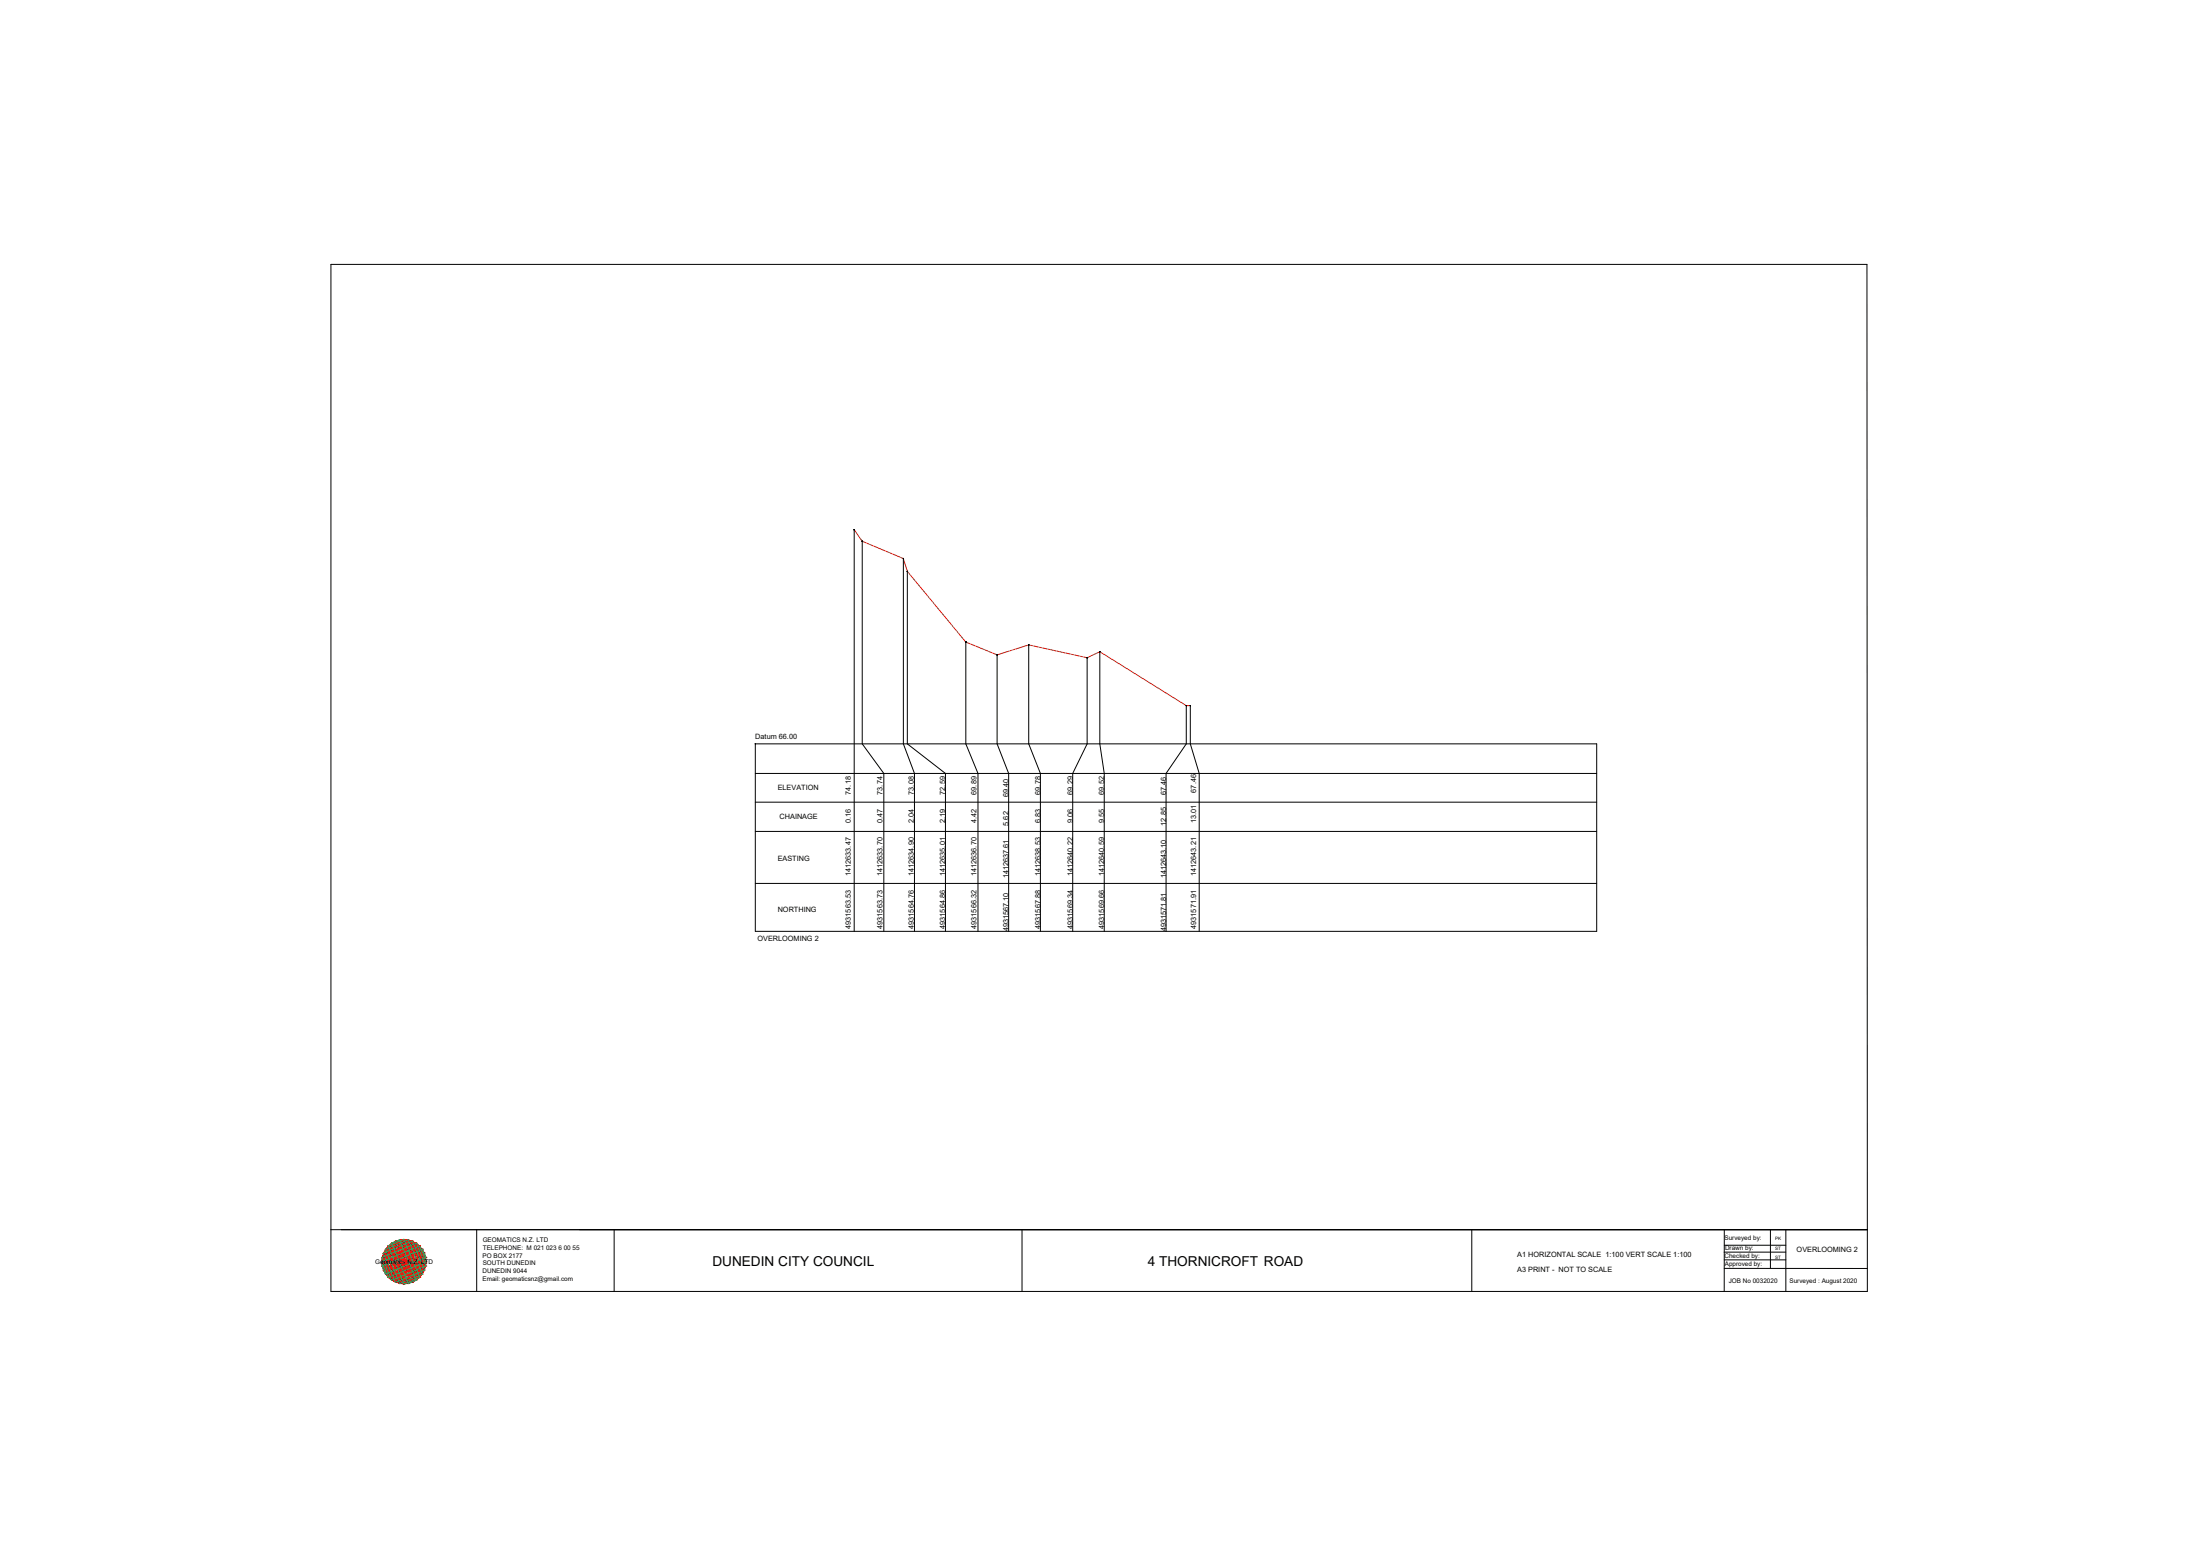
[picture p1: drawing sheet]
<svg xmlns="http://www.w3.org/2000/svg" width="841mm" height="594mm" viewBox="0 0 841 594" stroke-linecap="round" stroke-linejoin="round" font-family="sans-serif">
<!-- layer: 0 -->
<g fill="none" stroke="#000" stroke-width=".38">
<path d="M126.5 101h587.2l.2 392.4h-587.4zM326.5 202.4h.1M326.5 202.3v153.5M329.6 206.8h.1M329.6 206.7v77.5l8.3 11.3v60.3M345.3 213.4h.1M345.3 213.3v70.9l4.3 11.3v60.3M346.8 218.3h.1M346.9 218.2v66l14.5 11.3v60.3M369.2 245.3h.1M369.2 245.2v39l4.7 11.3v60.3M381.1 250.2h.1"/>
<path d="M381.2 250.1v34.1l4.4 11.3v60.3M393.2 246.4h.1M393.3 246.3v37.9l4.4 11.3v60.3M415.5 251.3h.1M415.6 251.2v33l-5.5 11.3v60.3M420.5 249l-.1 35.2 1.7 11.3v60.3M453.4 269.6h.1M453.5 269.5v14.7l-7.7 11.3v60.3M455 269.6h.1M455 269.5v14.7l3.4 11.3v60.3M288.7 284.1v71.7h321.7v-71.6h-321.7M288.7 295.5h321.7"/>
<path d="M288.7 306.5h321.7M288.7 317.6h321.7M288.7 337.5h321.7M126.5 469.8h587.4M182.2 469.7v23.7M234.8 469.7v23.7M390.7 469.8v23.6M562.6 469.8v23.6M659.1 478.4h23.6M659.2 469.8l-.1 23.6M659.2 475.7h23.5M676.8 469.8v14.6"/>
<path d="M682.7 469.8v23.6M659.1 481.3h23.6M659.1 484.6h54.8"/>
<circle cx="326.6" cy="202.4" r=".03"/>
<circle cx="329.6" cy="206.8" r=".03"/>
<circle cx="345.3" cy="213.4" r=".03"/>
<circle cx="346.9" cy="218.3" r=".03"/>
<circle cx="369.2" cy="245.3" r=".03"/>
<circle cx="381.2" cy="250.2" r=".03"/>
<circle cx="393.3" cy="246.4" r=".03"/>
<circle cx="415.6" cy="251.3" r=".03"/>
<circle cx="420.4" cy="249" r=".03"/>
<circle cx="453.5" cy="269.6" r=".03"/>
<circle cx="455" cy="269.6" r=".03"/>
<circle cx="288.7" cy="284.2" r=".03"/>
</g>
<path d="M326.5 202.4l3.1 4.4 15.7 6.6 1.6 4.9 22.3 27 12 4.9 12.1-3.8 22.3 4.9 4.8-2.3 33.1 20.6h1.5" fill="none" stroke="#cd2027" stroke-width=".38"/>
<!-- layer: geo -->
<g fill="none" stroke="#545454" stroke-width=".38">
<path d="M146.5 478.8h15.8v6.5h-15.8zM146.6 478.8h.1M147.3 477.3h14.2v9.5h-14.2zM148.4 476h12.1v12.1h-12.1zM149.7 474.9h.1M149.7 474.9h9.5v14.2h-9.5zM151.2 474.1h6.5v15.8h-6.5zM152.8 473.7h3.3v16.7h-3.3zM154.4 473.5v17.1M161.5 477.3h.1M145.9 482h17M146.1 480.4h16.7v3.3h-16.7z"/>
<path d="M162.8 480.4h.1"/>
</g>
<g fill="none" stroke="#ff0" stroke-width=".38">
<path d="M146.5 478.8l4.7-4.7 11.1 11.2-4.6 4.6zM148.4 476l12.1 12.1M149.7 474.9l11.8 11.9-2.3 2.3-11.9-11.8zM156.1 473.7l6.7 6.7-10 10-6.7-6.7zM157.7 474.1l4.6 4.7-11.1 11.1-4.7-4.6zM159.2 474.9l2.3 2.4-11.8 11.8-2.4-2.3zM160.5 475.9h.1M160.5 476l-12.1 12.1M146.1 482l8.3 8.4 8.5-8.4-8.5-8.5-8.5 8.5M146.1 480.4l6.7-6.7 10 10-6.7 6.7zM148.4 488.1h.1M156.1 490.4h.1"/>
<path d="M160.6 488.1h.1"/>
</g>
<g fill="none" stroke="#00b85c" stroke-width=".38">
<path d="M146.5 478.8l15.8 6.5M146.5 478.8l4.7 11.1M147.3 477.3l8.8-3.6 5.4 13.1-8.7 3.6zM148.4 476l6-2.5 6.1 14.6-6.1 2.5zM149.7 474.9l3.1-1.2 6.4 15.4-3.1 1.3zM151.2 474.1l6.5 15.8M157.7 474.1l-6.5 15.8M157.7 474.1l4.6 11.2M157.7 474.1l-11.1 4.7M162.3 478.8l-15.8 6.5M145.9 482l14.6-6 2.4 6-14.5 6.1zM146.1 480.4l13.1-5.5 3.6 8.8-13.1 5.4z"/>
<path d="M146.1 483.7l15.4-6.4 1.3 3.1-15.5 6.4zM162.3 485.3l-11.1 4.6"/>
</g>
<g fill="none" stroke="#f00" stroke-width=".38">
<path d="M146.5 478.8l-.6 3.2M146.6 478.8l1.8 9.3M146.6 478.8l7.8 11.8M146.6 478.8l13.9 9.3M146.6 478.8l1.8-2.8-1.8 9.3M146.6 478.8l16.3 3.2M146.6 478.8h.1M147.3 477.3h.1M147.3 477.3l14.2 9.5M147.3 477.3l2.4 11.8M147.3 477.3l8.8 13.1M147.3 477.3l-1.2 6.4"/>
<path d="M147.3 477.3l15.5 3.1M148.4 476.1h.1M148.4 476l2.8 13.9M148.4 476l9.3 13.9M148.4 476l13.9 9.3M148.4 476l13.9 2.8M149.7 474.9h.1M149.7 474.9l4.7 7.1M149.7 474.9l3.1 15.5M149.7 474.9l13.1 8.8M149.7 474.9l11.8 2.4M151.1 474.2h.1"/>
<path d="M151.2 474.1l3.2 16.5M151.2 474.1l9.3 14M151.2 474.1l-2.8 14M151.2 474.1l-2.8 1.9M151.2 474.1l11.7 7.9M151.2 474.1l-5.3 7.9M151.2 474.1l9.3 1.9M152.8 473.7h.1M152.8 473.7l1.6 8.3M152.8 473.7l-3.1 15.4M152.8 473.7l8.7 13.1M152.8 473.7l-5.5 3.6"/>
<path d="M152.8 473.7l10 6.7M152.8 473.7l-6.7 10M152.8 473.7l6.4 1.2M154.4 473.5h.1M154.4 473.5l3.3 16.4M154.4 473.5l-3.2 16.4M154.4 473.5l-3.2 .6M154.4 473.5l7.9 11.8M154.4 473.5l-7.8 5.3M154.4 473.5l7.9 5.3M154.4 473.5l-7.8 11.8M154.4 473.5l3.3 .6"/>
<path d="M156.1 473.7l-8.8 13.1M156.1 473.7h.1M156.1 473.7l-3.3 16.7M156.1 473.7l3.1 15.4M156.1 473.7l-6.4 1.2M156.1 473.7l6.7 10M156.1 473.7l-10 6.7M156.1 473.7l5.4 3.6M157.6 474.2h.1M157.7 474.1l2.8 14M157.7 474.1l-9.3 1.9M157.7 474.1l5.2 7.9"/>
<path d="M157.7 474.1l-11.8 7.9M157.7 474.1l2.8 1.9M157.7 474.1l-9.3 13.9M157.7 474.1l-3.3 16.5M159.2 474.9h.1M159.2 474.9l-9.5 14.2M159.2 474.9l2.3 11.9M159.2 474.9l-11.9 2.4M159.2 474.9l3.6 5.5M159.2 474.9l-13.1 8.8M159.2 474.9l-3.1 15.5M160.4 476h.1"/>
<path d="M160.5 476l1.8 9.3M160.5 476l-13.9 2.8M160.5 476l1.8 2.8M160.5 476l-13.9 9.3M160.5 476l-9.3 13.9M160.5 476l-2.8 13.9M161.5 477.3h.1M161.5 477.3l-7.1 4.7M161.5 477.3l1.3 6.4M161.5 477.3l-15.4 3.1M161.5 477.3l-8.7 13.1M161.5 477.3l-2.3 11.8"/>
<path d="M162.2 478.7h.1M162.3 478.8l.6 3.2M162.3 478.8l-1.8 9.3M162.3 478.8l-16.4 3.2M162.3 478.8l-13.9 9.3M162.3 478.8l-7.9 11.7M145.9 482l.7 3.3M145.9 482l5.3 7.9M145.9 482l16.4 3.3M145.9 482l11.8 7.9M145.9 482.1h.1M146.1 480.4l16.7 3.3"/>
<path d="M146.1 483.7h.1M146.1 480.4h.1M146.1 480.4l1.2 6.4M146.1 480.4l6.7 10M146.1 483.7l3.6 5.4M146.1 480.4l13.1 8.7M146.1 483.7l10 6.7M146.1 480.4l3.6-5.5-2.4 11.9M146.1 483.7l15.4 3.1M146.6 485.3l1.8 2.8M146.6 485.3l7.8 5.2M146.6 485.3l13.9 2.8"/>
<path d="M146.6 485.3h.1M147.3 486.8h.1M147.3 486.8l5.5 3.6M147.3 486.8l11.9 2.3M148.4 488.1l2.8 1.8M148.4 488.1l9.3 1.8M148.5 488.1h.1M149.7 489.1h.1M149.7 489.1l6.4 1.3M151.2 489.9l3.2 .6M151.2 489.9h.1M152.8 490.4h.1"/>
<path d="M154.4 482l1.7 8.4M154.4 482l4.8 7.1M154.4 482l-7.1 4.8M154.5 490.5h.1M156.1 490.4h.1M157.7 489.9l-3.3 .7M157.7 489.8h.1M159.2 489.1h.1M159.2 489.1l-6.4 1.3M160.5 488.1l-9.3 1.8M160.5 488l-2.8 1.9M160.5 488h.1"/>
<path d="M161.5 486.8h.1M161.5 486.8l-11.8 2.3M161.5 486.8l-5.4 3.6M162.3 485.2h.1M162.3 485.3l-13.9 2.8M162.3 485.3l-7.9 5.2M162.3 485.3l-1.8 2.7M162.8 480.4h.1M162.8 483.7h.1M162.8 483.7l-15.5 3.1M162.8 480.4l-13.1 8.7M162.8 483.7l-10 6.7"/>
<path d="M162.8 480.4l-6.7 10M162.8 480.4l-1.3 6.4M162.8 480.4l-16.7 3.3M162.8 483.7l-3.6 5.4M162.9 482h.1M162.9 482l-16.3 3.3M162.9 482l-11.7 7.9M162.9 482l-5.2 7.9M162.9 482l-.6 3.3"/>
</g>
<g font-size="5.2">
<text x="272.3" y="483.7">DUNEDIN CITY COUNCIL</text>
<text x="438.8" y="483.6">4 THORNICROFT ROAD</text>
</g>
<g font-size="2.8">
<text x="288.7" y="282.5">Datum 66.00</text>
<text x="297.3" y="301.7">ELEVATION</text>
<text x="325.3" y="303.6" transform="rotate(-90 325.3 303.6)">74.18</text>
<text x="337.3" y="303.6" transform="rotate(-90 337.3 303.6)">73.74</text>
<text x="349.3" y="303.6" transform="rotate(-90 349.3 303.6)">73.08</text>
<text x="361.3" y="303.6" transform="rotate(-90 361.3 303.6)">72.59</text>
<text x="373.3" y="303.6" transform="rotate(-90 373.3 303.6)">69.89</text>
<text x="385.6" y="304.6" transform="rotate(-90 385.6 304.6)">69.40</text>
<text x="397.7" y="303.6" transform="rotate(-90 397.7 303.6)">69.78</text>
<text x="410.1" y="303.6" transform="rotate(-90 410.1 303.6)">69.29</text>
<text x="422.1" y="303.6" transform="rotate(-90 422.1 303.6)">69.52</text>
<text x="445.8" y="303.8" transform="rotate(-90 445.8 303.8)">67.46</text>
<text x="457.3" y="302.8" transform="rotate(-90 457.3 302.8)">67.46</text>
<text x="298" y="312.9">CHAINAGE</text>
<text x="325.3" y="314.5" transform="rotate(-90 325.3 314.5)">0.16</text>
<text x="337.3" y="314.5" transform="rotate(-90 337.3 314.5)">0.47</text>
<text x="349.3" y="314.5" transform="rotate(-90 349.3 314.5)">2.04</text>
<text x="361.3" y="314.5" transform="rotate(-90 361.3 314.5)">2.19</text>
<text x="373.3" y="314.5" transform="rotate(-90 373.3 314.5)">4.42</text>
<text x="385.6" y="315.4" transform="rotate(-90 385.6 315.4)">5.62</text>
<text x="397.7" y="314.5" transform="rotate(-90 397.7 314.5)">6.83</text>
<text x="410.1" y="314.5" transform="rotate(-90 410.1 314.5)">9.06</text>
<text x="422.1" y="314.5" transform="rotate(-90 422.1 314.5)">9.55</text>
<text x="445.8" y="315.4" transform="rotate(-90 445.8 315.4)">12.85</text>
<text x="457.3" y="314.5" transform="rotate(-90 457.3 314.5)">13.01</text>
<text x="297.3" y="329.1">EASTING</text>
<text x="325.3" y="334.7" transform="rotate(-90 325.3 334.7)">1412633.47</text>
<text x="337.3" y="334.7" transform="rotate(-90 337.3 334.7)">1412633.70</text>
<text x="349.3" y="334.7" transform="rotate(-90 349.3 334.7)">1412634.90</text>
<text x="361.3" y="334.7" transform="rotate(-90 361.3 334.7)">1412635.01</text>
<text x="373.3" y="334.7" transform="rotate(-90 373.3 334.7)">1412636.70</text>
<text x="385.6" y="335.6" transform="rotate(-90 385.6 335.6)">1412637.61</text>
<text x="397.7" y="334.7" transform="rotate(-90 397.7 334.7)">1412638.53</text>
<text x="410.1" y="334.7" transform="rotate(-90 410.1 334.7)">1412640.22</text>
<text x="422.1" y="334.7" transform="rotate(-90 422.1 334.7)">1412640.59</text>
<text x="445.8" y="335.6" transform="rotate(-90 445.8 335.6)">1412643.10</text>
<text x="457.3" y="334.7" transform="rotate(-90 457.3 334.7)">1412643.21</text>
<text x="297.3" y="348.3">NORTHING</text>
<text x="289.6" y="359.5">OVERLOOMING 2</text>
<text x="325.3" y="354.9" transform="rotate(-90 325.3 354.9)">4931563.53</text>
<text x="337.3" y="354.9" transform="rotate(-90 337.3 354.9)">4931563.73</text>
<text x="349.3" y="354.9" transform="rotate(-90 349.3 354.9)">4931564.76</text>
<text x="361.3" y="354.9" transform="rotate(-90 361.3 354.9)">4931564.86</text>
<text x="373.3" y="354.9" transform="rotate(-90 373.3 354.9)">4931566.32</text>
<text x="385.6" y="355.8" transform="rotate(-90 385.6 355.8)">4931567.10</text>
<text x="397.7" y="354.9" transform="rotate(-90 397.7 354.9)">4931567.88</text>
<text x="410.1" y="354.9" transform="rotate(-90 410.1 354.9)">4931569.34</text>
<text x="422.1" y="354.9" transform="rotate(-90 422.1 354.9)">4931569.66</text>
<text x="445.8" y="355.8" transform="rotate(-90 445.8 355.8)">4931571.81</text>
<text x="457.3" y="354.9" transform="rotate(-90 457.3 354.9)">4931571.91</text>
<text x="686.8" y="478.4">OVERLOOMING 2</text>
<text x="580" y="486">A3 PRINT - NOT TO SCALE</text>
<text x="580" y="480.3">A1 HORIZONTAL SCALE 1:100 VERT SCALE 1:100</text>
</g>
<g font-size="2.4">
<text x="659.3" y="473.5">Surveyed by:</text>
<text x="184.5" y="474.6">GEOMATICS N.Z. LTD</text>
<text x="184.6" y="477.5">TELEPHONE: M 021 023 6 00 55</text>
<text x="659.5" y="477.6">Drawn by:</text>
<text x="143.5" y="482.8">Geomatics N.Z. LTD</text>
<text x="184.5" y="480.5">PO BOX 2177</text>
<text x="184.5" y="483.4">SOUTH DUNEDIN</text>
<text x="659.3" y="480.6">Checked by:</text>
<text x="659.4" y="483.7">Approved by:</text>
<text x="184.5" y="486.3">DUNEDIN 9044</text>
<text x="184.5" y="489.2">Email: geomaticsnz@gmail.com</text>
<text x="660.9" y="490">JOB No 0032020</text>
<text x="684.1" y="490">Surveyed : August 2020</text>
</g>
<g font-size="1.7">
<text x="678.6" y="473.6">PK</text>
<text x="678.6" y="477.7">ST</text>
<text x="678.6" y="480.8">ST</text>
</g>
</svg>
